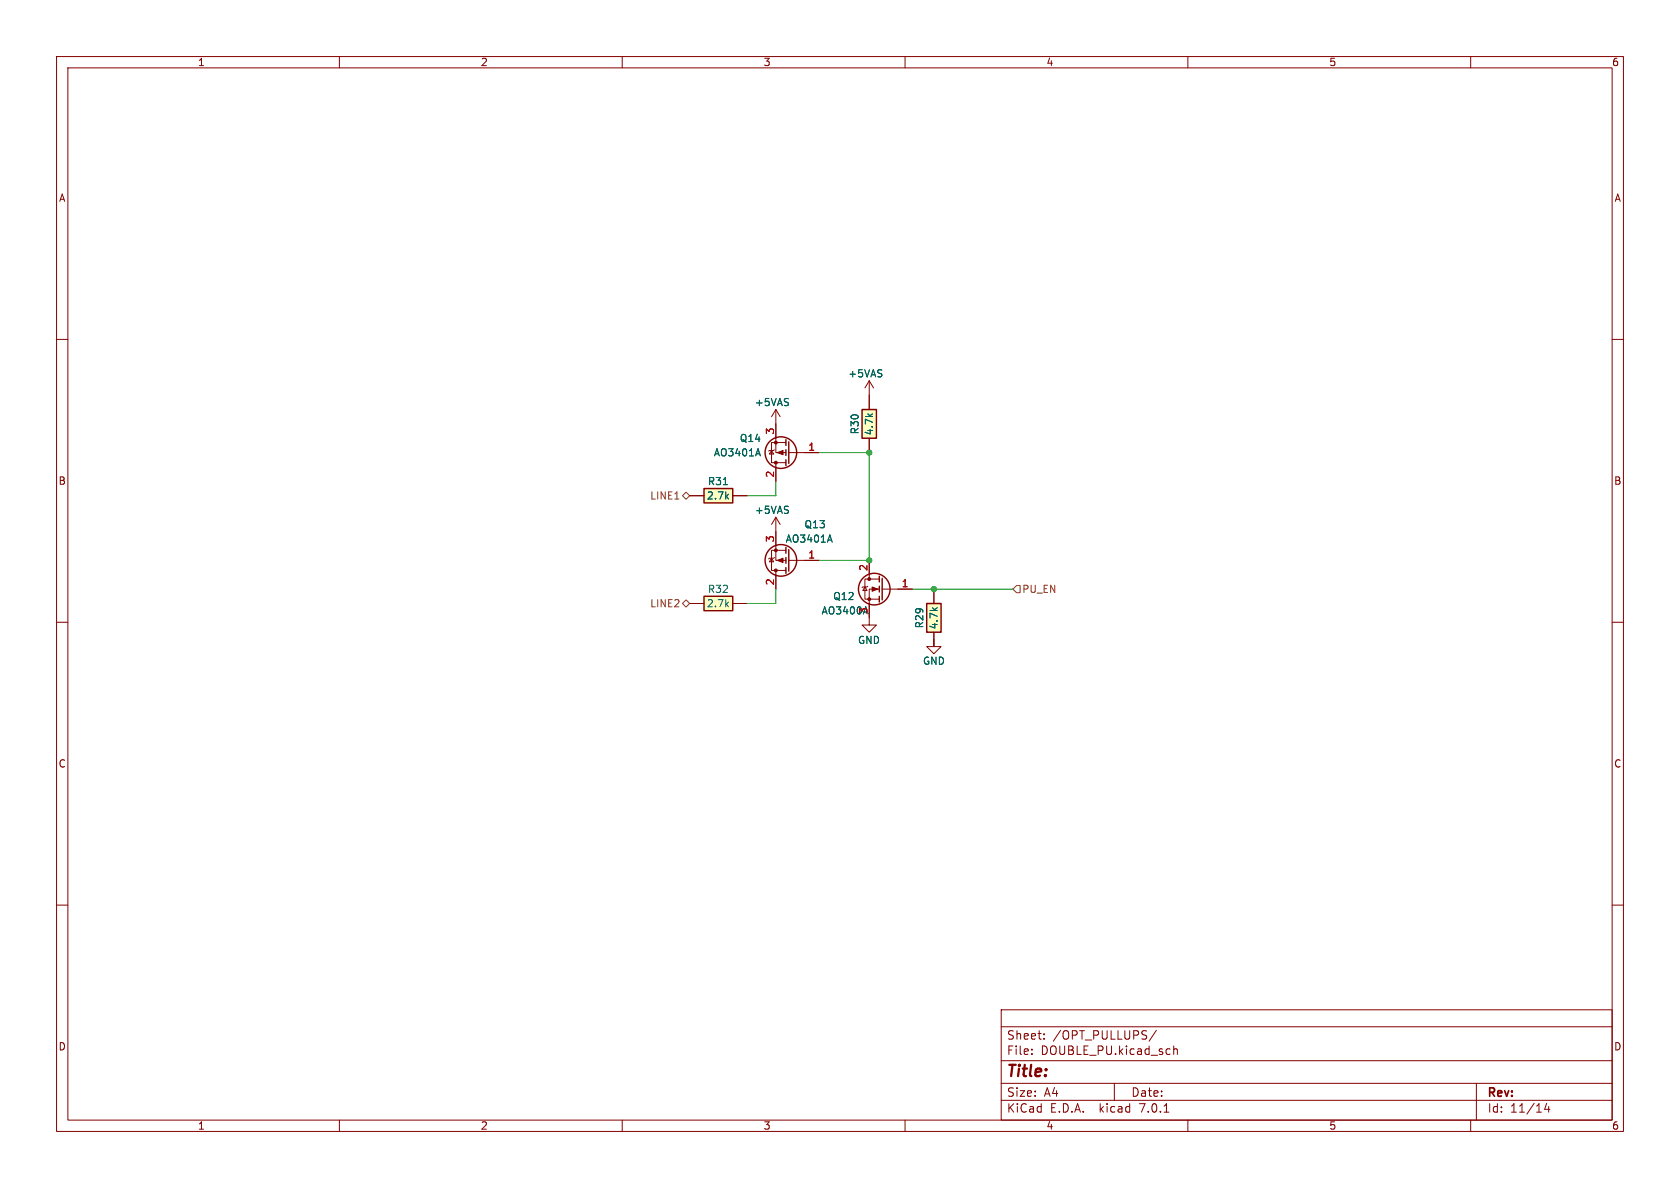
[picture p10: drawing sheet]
(kicad_sch (version 20230121) (generator eeschema)

 (paper "A4")

 (lib_symbols
  (symbol "MOSFET-P_4" (pin_names hide) (in_bom yes) (on_board yes)
   (property "Reference" "Q" (at 5.207 0.9085 0) (effects (font (size 1.27 1.27)) (justify left)))
   (property "Value" "MOSFET-P_4" (at 5.207 -1.8666 0) (effects (font (size 1.27 1.27)) (justify left)))
   (property "Footprint" "hellen-one-common:SOT-23" (at 5.08 -1.905 0) (effects (font (size 1.27 1.27) italic) (justify left) hide))
   (property "Datasheet" "https://datasheet.lcsc.com/lcsc/1810171817_Alpha-&-Omega-Semicon-AO3401A_C15127.pdf" (at 5.08 0 0) (effects (font (size 1.27 1.27)) (justify left) hide))
   (property "LCSC" "C15127" (at 8.89 -3.81 0) (effects (font (size 1.27 1.27)) hide))
   (symbol "MOSFET-P_4_0_1"
    (polyline (pts (xy 0.254 0) (xy -2.54 0)) (stroke (width 0) (type default)) (fill (type none)))
    (polyline (pts (xy 0.254 1.905) (xy 0.254 -1.905)) (stroke (width 0.254) (type default)) (fill (type none)))
    (polyline (pts (xy 0.762 -1.27) (xy 0.762 -2.286)) (stroke (width 0.254) (type default)) (fill (type none)))
    (polyline (pts (xy 0.762 0.508) (xy 0.762 -0.508)) (stroke (width 0.254) (type default)) (fill (type none)))
    (polyline (pts (xy 0.762 2.286) (xy 0.762 1.27)) (stroke (width 0.254) (type default)) (fill (type none)))
    (polyline (pts (xy 2.54 2.54) (xy 2.54 1.778)) (stroke (width 0) (type default)) (fill (type none)))
    (polyline (pts (xy 2.54 -2.54) (xy 2.54 0) (xy 0.762 0)) (stroke (width 0) (type default)) (fill (type none)))
    (polyline (pts (xy 0.762 1.778) (xy 3.302 1.778) (xy 3.302 -1.778) (xy 0.762 -1.778)) (stroke (width 0) (type default)) (fill (type none)))
    (polyline (pts (xy 2.286 0) (xy 1.27 0.381) (xy 1.27 -0.381) (xy 2.286 0)) (stroke (width 0) (type default)) (fill (type outline)))
    (polyline (pts (xy 2.794 -0.508) (xy 2.921 -0.381) (xy 3.683 -0.381) (xy 3.81 -0.254)) (stroke (width 0) (type default)) (fill (type none)))
    (polyline (pts (xy 3.302 -0.381) (xy 2.921 0.254) (xy 3.683 0.254) (xy 3.302 -0.381)) (stroke (width 0) (type default)) (fill (type none)))
    (circle (center 1.651 0) (radius 2.794) (stroke (width 0.254) (type default)) (fill (type none)))
    (circle (center 2.54 -1.778) (radius 0.254) (stroke (width 0) (type default)) (fill (type outline)))
    (circle (center 2.54 1.778) (radius 0.254) (stroke (width 0) (type default)) (fill (type outline))))
   (symbol "MOSFET-P_4_1_1"
    (pin input line (at -5.08 0 0) (length 2.54) (name "G" (effects (font (size 1.27 1.27)))) (number "1" (effects (font (size 1.27 1.27)))))
    (pin passive line (at 2.54 5.08 270) (length 2.54) (name "D" (effects (font (size 1.27 1.27)))) (number "2" (effects (font (size 1.27 1.27)))))
    (pin passive line (at 2.54 -5.08 90) (length 2.54) (name "S" (effects (font (size 1.27 1.27)))) (number "3" (effects (font (size 1.27 1.27)))))))
  (symbol "alphax:+5VAS" (power) (pin_names (offset 0)) (in_bom yes) (on_board yes)
   (property "Reference" "#PWR09" (at -3.81 0 0) (effects (font (size 1.27 1.27)) hide))
   (property "Value" "+5VAS" (at 2.8912 2.1493 90) (effects (font (size 1.27 1.27))))
   (property "Footprint" "" (at 0 0 0) (effects (font (size 1.27 1.27)) hide))
   (property "Datasheet" "" (at 0 0 0) (effects (font (size 1.27 1.27)) hide))
   (symbol "+5VAS_0_1"
    (polyline (pts (xy -0.762 1.27) (xy 0 2.54)) (stroke (width 0) (type default)) (fill (type none)))
    (polyline (pts (xy 0 0) (xy 0 2.54)) (stroke (width 0) (type default)) (fill (type none)))
    (polyline (pts (xy 0 2.54) (xy 0.762 1.27)) (stroke (width 0) (type default)) (fill (type none))))
   (symbol "+5VAS_1_1"
    (pin power_in line (at 0 0 90) (length 0) hide (name "+5VAS" (effects (font (size 1.27 1.27)))) (number "1" (effects (font (size 1.27 1.27)))))))
  (symbol "hellen-one-common:MOSFET-N" (pin_names hide) (in_bom yes) (on_board yes)
   (property "Reference" "Q" (at 5.08 6.35 0) (effects (font (size 1.27 1.27)) (justify left)))
   (property "Value" "MOSFET-N" (at 2.54 3.81 0) (effects (font (size 1.27 1.27)) (justify left)))
   (property "Footprint" "hellen-one-common:SOT-23" (at 6.35 -1.905 0) (effects (font (size 1.27 1.27) italic) (justify left) hide))
   (property "Datasheet" "" (at 0 0 0) (effects (font (size 1.27 1.27)) (justify left) hide))
   (property "LCSC" " C20917" (at 8.89 0 0) (effects (font (size 1.27 1.27)) hide))
   (symbol "MOSFET-N_0_1"
    (polyline (pts (xy 0.254 0) (xy -2.54 0)) (stroke (width 0) (type default)) (fill (type none)))
    (polyline (pts (xy 0.254 1.905) (xy 0.254 -1.905)) (stroke (width 0.254) (type default)) (fill (type none)))
    (polyline (pts (xy 0.762 -1.27) (xy 0.762 -2.286)) (stroke (width 0.254) (type default)) (fill (type none)))
    (polyline (pts (xy 0.762 0.508) (xy 0.762 -0.508)) (stroke (width 0.254) (type default)) (fill (type none)))
    (polyline (pts (xy 0.762 2.286) (xy 0.762 1.27)) (stroke (width 0.254) (type default)) (fill (type none)))
    (polyline (pts (xy 2.54 2.54) (xy 2.54 1.778)) (stroke (width 0) (type default)) (fill (type none)))
    (polyline (pts (xy 2.54 -2.54) (xy 2.54 0) (xy 0.762 0)) (stroke (width 0) (type default)) (fill (type none)))
    (polyline (pts (xy 0.762 -1.778) (xy 3.302 -1.778) (xy 3.302 1.778) (xy 0.762 1.778)) (stroke (width 0) (type default)) (fill (type none)))
    (polyline (pts (xy 1.016 0) (xy 2.032 0.381) (xy 2.032 -0.381) (xy 1.016 0)) (stroke (width 0) (type default)) (fill (type outline)))
    (polyline (pts (xy 2.794 0.508) (xy 2.921 0.381) (xy 3.683 0.381) (xy 3.81 0.254)) (stroke (width 0) (type default)) (fill (type none)))
    (polyline (pts (xy 3.302 0.381) (xy 2.921 -0.254) (xy 3.683 -0.254) (xy 3.302 0.381)) (stroke (width 0) (type default)) (fill (type none)))
    (circle (center 1.651 0) (radius 2.794) (stroke (width 0.254) (type default)) (fill (type none)))
    (circle (center 2.54 -1.778) (radius 0.254) (stroke (width 0) (type default)) (fill (type outline)))
    (circle (center 2.54 1.778) (radius 0.254) (stroke (width 0) (type default)) (fill (type outline))))
   (symbol "MOSFET-N_1_1"
    (pin input line (at -5.08 0 0) (length 2.54) (name "G" (effects (font (size 1.27 1.27)))) (number "1" (effects (font (size 1.27 1.27)))))
    (pin passive line (at 2.54 5.08 270) (length 2.54) (name "D" (effects (font (size 1.27 1.27)))) (number "2" (effects (font (size 1.27 1.27)))))
    (pin passive line (at 2.54 -5.08 90) (length 2.54) (name "S" (effects (font (size 1.27 1.27)))) (number "3" (effects (font (size 1.27 1.27)))))))
  (symbol "hellen-one-common:MOSFET-P" (pin_names hide) (in_bom yes) (on_board yes)
   (property "Reference" "Q" (at 5.207 0.9085 0) (effects (font (size 1.27 1.27)) (justify left)))
   (property "Value" "MOSFET-P" (at 5.207 -1.8666 0) (effects (font (size 1.27 1.27)) (justify left)))
   (property "Footprint" "hellen-one-common:SOT-23" (at 5.08 -1.905 0) (effects (font (size 1.27 1.27) italic) (justify left) hide))
   (property "Datasheet" "https://datasheet.lcsc.com/lcsc/1810171817_Alpha-&-Omega-Semicon-AO3401A_C15127.pdf" (at 5.08 0 0) (effects (font (size 1.27 1.27)) (justify left) hide))
   (property "LCSC" "C15127" (at 8.89 -3.81 0) (effects (font (size 1.27 1.27)) hide))
   (symbol "MOSFET-P_0_1"
    (polyline (pts (xy 0.254 0) (xy -2.54 0)) (stroke (width 0) (type default)) (fill (type none)))
    (polyline (pts (xy 0.254 1.905) (xy 0.254 -1.905)) (stroke (width 0.254) (type default)) (fill (type none)))
    (polyline (pts (xy 0.762 -1.27) (xy 0.762 -2.286)) (stroke (width 0.254) (type default)) (fill (type none)))
    (polyline (pts (xy 0.762 0.508) (xy 0.762 -0.508)) (stroke (width 0.254) (type default)) (fill (type none)))
    (polyline (pts (xy 0.762 2.286) (xy 0.762 1.27)) (stroke (width 0.254) (type default)) (fill (type none)))
    (polyline (pts (xy 2.54 2.54) (xy 2.54 1.778)) (stroke (width 0) (type default)) (fill (type none)))
    (polyline (pts (xy 2.54 -2.54) (xy 2.54 0) (xy 0.762 0)) (stroke (width 0) (type default)) (fill (type none)))
    (polyline (pts (xy 0.762 1.778) (xy 3.302 1.778) (xy 3.302 -1.778) (xy 0.762 -1.778)) (stroke (width 0) (type default)) (fill (type none)))
    (polyline (pts (xy 2.286 0) (xy 1.27 0.381) (xy 1.27 -0.381) (xy 2.286 0)) (stroke (width 0) (type default)) (fill (type outline)))
    (polyline (pts (xy 2.794 -0.508) (xy 2.921 -0.381) (xy 3.683 -0.381) (xy 3.81 -0.254)) (stroke (width 0) (type default)) (fill (type none)))
    (polyline (pts (xy 3.302 -0.381) (xy 2.921 0.254) (xy 3.683 0.254) (xy 3.302 -0.381)) (stroke (width 0) (type default)) (fill (type none)))
    (circle (center 1.651 0) (radius 2.794) (stroke (width 0.254) (type default)) (fill (type none)))
    (circle (center 2.54 -1.778) (radius 0.254) (stroke (width 0) (type default)) (fill (type outline)))
    (circle (center 2.54 1.778) (radius 0.254) (stroke (width 0) (type default)) (fill (type outline))))
   (symbol "MOSFET-P_1_1"
    (pin input line (at -5.08 0 0) (length 2.54) (name "G" (effects (font (size 1.27 1.27)))) (number "1" (effects (font (size 1.27 1.27)))))
    (pin passive line (at 2.54 5.08 270) (length 2.54) (name "D" (effects (font (size 1.27 1.27)))) (number "2" (effects (font (size 1.27 1.27)))))
    (pin passive line (at 2.54 -5.08 90) (length 2.54) (name "S" (effects (font (size 1.27 1.27)))) (number "3" (effects (font (size 1.27 1.27)))))))
  (symbol "hellen-one-common:Res" (pin_numbers hide) (in_bom yes) (on_board yes)
   (property "Reference" "R" (at 3.81 2.54 0) (effects (font (size 1.27 1.27))))
   (property "Value" "Res" (at 5.08 -2.54 0) (effects (font (size 1.27 1.27))))
   (property "Footprint" "hellen-one-common:R0603" (at 3.81 -3.81 0) (effects (font (size 1.27 1.27)) hide))
   (property "Datasheet" "" (at 0 0 0) (effects (font (size 1.27 1.27)) hide))
   (property "LCSC" "" (at 0 0 0) (effects (font (size 1.27 1.27))))
   (symbol "Res_1_0"
    (rectangle (start 2.54 -1.27) (end 7.62 1.27) (stroke (width 0.254) (type default)) (fill (type background)))
    (pin passive line (at 0 0 0) (length 2.54) (name "" (effects (font (size 1.27 1.27)))) (number "1" (effects (font (size 1.27 1.27)))))
    (pin passive line (at 10.16 0 180) (length 2.54) (name "" (effects (font (size 1.27 1.27)))) (number "2" (effects (font (size 1.27 1.27)))))))
  (symbol "power:GND" (power) (pin_names (offset 0)) (in_bom yes) (on_board yes)
   (property "Reference" "#PWR" (at 0 -6.35 0) (effects (font (size 1.27 1.27)) hide))
   (property "Value" "GND" (at 0 -3.81 0) (effects (font (size 1.27 1.27))))
   (property "Footprint" "" (at 0 0 0) (effects (font (size 1.27 1.27)) hide))
   (property "Datasheet" "" (at 0 0 0) (effects (font (size 1.27 1.27)) hide))
   (symbol "GND_0_1"
    (polyline (pts (xy 0 0) (xy 0 -1.27) (xy 1.27 -1.27) (xy 0 -2.54) (xy -1.27 -1.27) (xy 0 -1.27)) (stroke (width 0) (type default)) (fill (type none))))
   (symbol "GND_1_1"
    (pin power_in line (at 0 0 270) (length 0) hide (name "GND" (effects (font (size 1.27 1.27)))) (number "1" (effects (font (size 1.27 1.27))))))))

 (junction (at 153.67 99.06) (diameter 0) (color 0 0 0 0))
 (junction (at 153.67 80.01) (diameter 0) (color 0 0 0 0))
 (junction (at 165.1 104.14) (diameter 0) (color 0 0 0 0))

 (wire (pts (xy 137.16 87.63) (xy 137.16 85.09)) (stroke (width 0) (type default)))
 (wire (pts (xy 137.16 87.63) (xy 132.08 87.63)) (stroke (width 0) (type default)))
 (wire (pts (xy 132.08 106.68) (xy 137.16 106.68)) (stroke (width 0) (type default)))
 (wire (pts (xy 144.78 99.06) (xy 153.67 99.06)) (stroke (width 0) (type default)))
 (wire (pts (xy 153.67 80.01) (xy 153.67 99.06)) (stroke (width 0) (type default)))
 (wire (pts (xy 165.1 104.14) (xy 179.07 104.14)) (stroke (width 0) (type default)))
 (wire (pts (xy 144.78 80.01) (xy 153.67 80.01)) (stroke (width 0) (type default)))
 (wire (pts (xy 165.1 113.03) (xy 165.1 114.3)) (stroke (width 0) (type default)))
 (wire (pts (xy 137.16 106.68) (xy 137.16 104.14)) (stroke (width 0) (type default)))
 (wire (pts (xy 165.1 104.14) (xy 161.29 104.14)) (stroke (width 0) (type default)))

 (hierarchical_label "PU_EN" (shape input) (at 179.07 104.14 0) (fields_autoplaced) (effects (font (size 1.27 1.27)) (justify left)))
 (hierarchical_label "LINE1" (shape bidirectional) (at 121.92 87.63 180) (fields_autoplaced) (effects (font (size 1.27 1.27)) (justify right)))
 (hierarchical_label "LINE2" (shape bidirectional) (at 121.92 106.68 180) (fields_autoplaced) (effects (font (size 1.27 1.27)) (justify right)))

 (symbol (lib_id "power:GND") (at 153.67 109.22 0) (mirror y) (unit 1) (in_bom yes) (on_board yes) (dnp no)
  (property "Reference" "#PWR0102" (at 153.67 115.57 0) (effects (font (size 1.27 1.27)) hide))
  (property "Value" "GND" (at 153.6192 113.1634 0) (effects (font (size 1.27 1.27))))
  (property "Footprint" "" (at 153.67 109.22 0) (effects (font (size 1.27 1.27)) hide))
  (property "Datasheet" "" (at 153.67 109.22 0) (effects (font (size 1.27 1.27)) hide)) (pin "1")
  (instances (project "alphax_4ch" (path "" (reference "#PWR0102") (unit 1)) (path "" (reference "#PWR0160") (unit 1)))))

 (symbol (lib_id "alphax:+5VAS") (at 153.67 69.85 0) (mirror y) (unit 1) (in_bom yes) (on_board yes) (dnp no)
  (property "Reference" "#PWR0113" (at 157.48 69.85 0) (effects (font (size 1.27 1.27)) hide))
  (property "Value" "+5VAS" (at 156.21 66.04 0) (effects (font (size 1.27 1.27)) (justify left)))
  (property "Footprint" "" (at 153.67 69.85 0) (effects (font (size 1.27 1.27)) hide))
  (property "Datasheet" "" (at 153.67 69.85 0) (effects (font (size 1.27 1.27)) hide)) (pin "1")
  (instances (project "alphax_4ch" (path "" (reference "#PWR0113") (unit 1)) (path "" (reference "#PWR044") (unit 1)))))

 (symbol (lib_id "hellen-one-common:Res") (at 165.1 104.14 90) (mirror x) (unit 1) (in_bom yes) (on_board yes) (dnp no)
  (property "Reference" "R30" (at 162.56 109.22 0) (effects (font (size 1.27 1.27))))
  (property "Value" "4.7k" (at 165.1 109.22 0) (effects (font (size 1.27 1.27))))
  (property "Footprint" "hellen-one-common:R0603" (at 168.91 107.95 0) (effects (font (size 1.27 1.27)) hide))
  (property "Datasheet" "" (at 165.1 104.14 0) (effects (font (size 1.27 1.27)) hide))
  (property "LCSC" "C23162" (at 165.1 104.14 0) (effects (font (size 1.27 1.27)) hide)) (pin "1") (pin "2")
  (instances (project "alphax_4ch" (path "" (reference "R30") (unit 1)) (path "" (reference "R29") (unit 1)))))

 (symbol (lib_id "hellen-one-common:MOSFET-P") (at 139.7 80.01 180) (unit 1) (in_bom yes) (on_board yes) (dnp no)
  (property "Reference" "Q14" (at 134.62 77.47 0) (effects (font (size 1.27 1.27)) (justify left)))
  (property "Value" "AO3401A" (at 134.62 80.01 0) (effects (font (size 1.27 1.27)) (justify left)))
  (property "Footprint" "hellen-one-common:SOT-23" (at 134.62 78.105 0) (effects (font (size 1.27 1.27) italic) (justify left) hide))
  (property "Datasheet" "https://datasheet.lcsc.com/lcsc/1810171817_Alpha-&-Omega-Semicon-AO3401A_C15127.pdf" (at 139.7 80.01 0) (effects (font (size 1.27 1.27)) (justify left) hide))
  (property "LCSC" "C15127" (at 139.7 80.01 0) (effects (font (size 1.27 1.27)) hide)) (pin "1") (pin "2") (pin "3")
  (instances (project "alphax_4ch" (path "" (reference "Q14") (unit 1)) (path "" (reference "Q14") (unit 1)))))

 (symbol (lib_id "alphax:+5VAS") (at 137.16 93.98 0) (mirror y) (unit 1) (in_bom yes) (on_board yes) (dnp no)
  (property "Reference" "#PWR0113" (at 140.97 93.98 0) (effects (font (size 1.27 1.27)) hide))
  (property "Value" "+5VAS" (at 139.7 90.17 0) (effects (font (size 1.27 1.27)) (justify left)))
  (property "Footprint" "" (at 137.16 93.98 0) (effects (font (size 1.27 1.27)) hide))
  (property "Datasheet" "" (at 137.16 93.98 0) (effects (font (size 1.27 1.27)) hide)) (pin "1")
  (instances (project "alphax_4ch" (path "" (reference "#PWR0113") (unit 1)) (path "" (reference "#PWR058") (unit 1)))))

 (symbol (lib_id "hellen-one-common:Res") (at 132.08 87.63 0) (mirror y) (unit 1) (in_bom yes) (on_board yes) (dnp no)
  (property "Reference" "R32" (at 127 85.09 0) (effects (font (size 1.27 1.27))))
  (property "Value" "2.7k" (at 127 87.63 0) (effects (font (size 1.27 1.27))))
  (property "Footprint" "hellen-one-common:R0603" (at 128.27 91.44 0) (effects (font (size 1.27 1.27)) hide))
  (property "Datasheet" "" (at 132.08 87.63 0) (effects (font (size 1.27 1.27)) hide))
  (property "LCSC" "C13167" (at 132.08 87.63 0) (effects (font (size 1.27 1.27)) hide)) (pin "1") (pin "2")
  (instances (project "alphax_4ch" (path "" (reference "R32") (unit 1)) (path "" (reference "R31") (unit 1)))))

 (symbol (lib_id "hellen-one-common:Res") (at 132.08 106.68 0) (mirror y) (unit 1) (in_bom yes) (on_board yes) (dnp no)
  (property "Reference" "R33" (at 127 104.14 0) (effects (font (size 1.27 1.27))))
  (property "Value" "2.7k" (at 127 106.68 0) (effects (font (size 1.27 1.27))))
  (property "Footprint" "hellen-one-common:R0603" (at 128.27 110.49 0) (effects (font (size 1.27 1.27)) hide))
  (property "Datasheet" "" (at 132.08 106.68 0) (effects (font (size 1.27 1.27)) hide))
  (property "LCSC" "C13167" (at 132.08 106.68 0) (effects (font (size 1.27 1.27)) hide)) (pin "1") (pin "2")
  (instances (project "alphax_4ch" (path "" (reference "R33") (unit 1)) (path "" (reference "R32") (unit 1)))))

 (symbol (lib_id "power:GND") (at 165.1 113.03 0) (mirror y) (unit 1) (in_bom yes) (on_board yes) (dnp no)
  (property "Reference" "#PWR059" (at 165.1 119.38 0) (effects (font (size 1.27 1.27)) hide))
  (property "Value" "GND" (at 165.1 116.84 0) (effects (font (size 1.27 1.27))))
  (property "Footprint" "" (at 165.1 113.03 0) (effects (font (size 1.27 1.27)) hide))
  (property "Datasheet" "" (at 165.1 113.03 0) (effects (font (size 1.27 1.27)) hide)) (pin "1")
  (instances (project "alphax_4ch" (path "" (reference "#PWR059") (unit 1)) (path "" (reference "#PWR0161") (unit 1)))))

 (symbol (lib_name "MOSFET-P_4") (lib_id "hellen-one-common:MOSFET-P") (at 139.7 99.06 180) (unit 1) (in_bom yes) (on_board yes) (dnp no)
  (property "Reference" "Q13" (at 146.05 92.71 0) (effects (font (size 1.27 1.27)) (justify left)))
  (property "Value" "AO3401A" (at 147.32 95.25 0) (effects (font (size 1.27 1.27)) (justify left)))
  (property "Footprint" "hellen-one-common:SOT-23" (at 134.62 97.155 0) (effects (font (size 1.27 1.27) italic) (justify left) hide))
  (property "Datasheet" "https://datasheet.lcsc.com/lcsc/1810171817_Alpha-&-Omega-Semicon-AO3401A_C15127.pdf" (at 139.7 99.06 0) (effects (font (size 1.27 1.27)) (justify left) hide))
  (property "LCSC" "C15127" (at 139.7 99.06 0) (effects (font (size 1.27 1.27)) hide)) (pin "1") (pin "2") (pin "3")
  (instances (project "alphax_4ch" (path "" (reference "Q13") (unit 1)) (path "" (reference "Q13") (unit 1)))))

 (symbol (lib_id "alphax:+5VAS") (at 137.16 74.93 0) (mirror y) (unit 1) (in_bom yes) (on_board yes) (dnp no)
  (property "Reference" "#PWR0113" (at 140.97 74.93 0) (effects (font (size 1.27 1.27)) hide))
  (property "Value" "+5VAS" (at 139.7 71.12 0) (effects (font (size 1.27 1.27)) (justify left)))
  (property "Footprint" "" (at 137.16 74.93 0) (effects (font (size 1.27 1.27)) hide))
  (property "Datasheet" "" (at 137.16 74.93 0) (effects (font (size 1.27 1.27)) hide)) (pin "1")
  (instances (project "alphax_4ch" (path "" (reference "#PWR0113") (unit 1)) (path "" (reference "#PWR059") (unit 1)))))

 (symbol (lib_id "hellen-one-common:Res") (at 153.67 80.01 270) (mirror x) (unit 1) (in_bom yes) (on_board yes) (dnp no)
  (property "Reference" "R31" (at 151.13 74.93 0) (effects (font (size 1.27 1.27))))
  (property "Value" "4.7k" (at 153.67 74.93 0) (effects (font (size 1.27 1.27))))
  (property "Footprint" "hellen-one-common:R0603" (at 149.86 76.2 0) (effects (font (size 1.27 1.27)) hide))
  (property "Datasheet" "" (at 153.67 80.01 0) (effects (font (size 1.27 1.27)) hide))
  (property "LCSC" "C23162" (at 153.67 80.01 0) (effects (font (size 1.27 1.27)) hide)) (pin "1") (pin "2")
  (instances (project "alphax_4ch" (path "" (reference "R31") (unit 1)) (path "" (reference "R30") (unit 1)))))

 (symbol (lib_id "hellen-one-common:MOSFET-N") (at 156.21 104.14 0) (mirror y) (unit 1) (in_bom yes) (on_board yes) (dnp no)
  (property "Reference" "Q12" (at 151.13 105.41 0) (effects (font (size 1.27 1.27)) (justify left)))
  (property "Value" "AO3400A" (at 153.67 107.95 0) (effects (font (size 1.27 1.27)) (justify left)))
  (property "Footprint" "hellen-one-common:SOT-23" (at 149.86 106.045 0) (effects (font (size 1.27 1.27) italic) (justify left) hide))
  (property "Datasheet" "" (at 156.21 104.14 0) (effects (font (size 1.27 1.27)) (justify left) hide))
  (property "LCSC" " C20917" (at 156.21 104.14 0) (effects (font (size 1.27 1.27)) hide)) (pin "1") (pin "2") (pin "3")
  (instances (project "alphax_4ch" (path "" (reference "Q12") (unit 1)) (path "" (reference "Q12") (unit 1))))))
